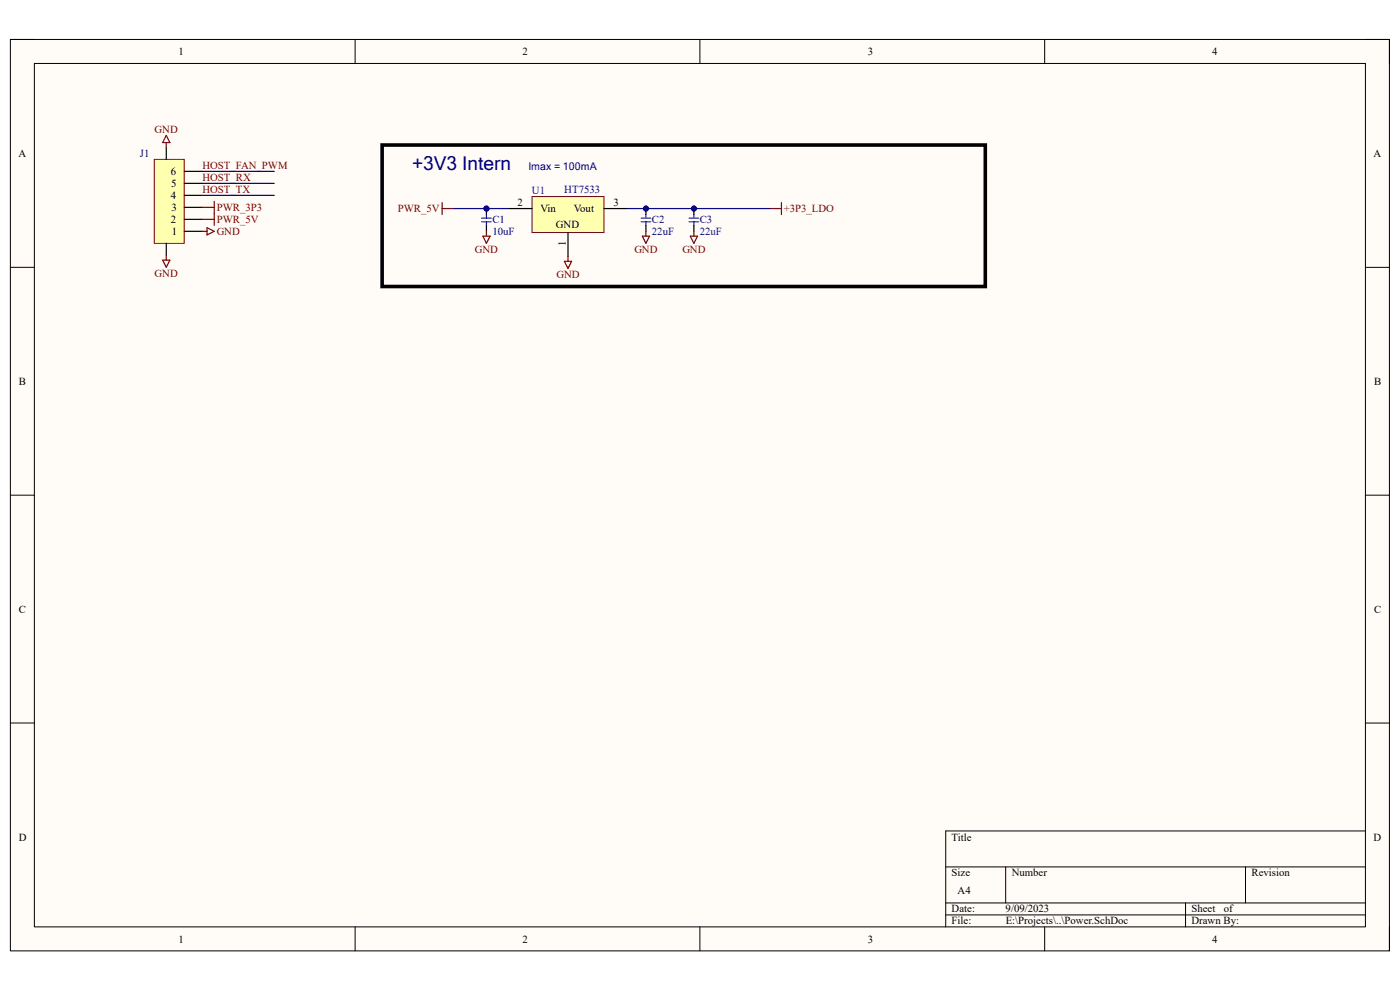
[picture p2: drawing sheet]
<svg xmlns="http://www.w3.org/2000/svg" width="297mm" height="210mm" viewBox="0 0 297 210" stroke-linecap="round" stroke-linejoin="round" font-family="sans-serif">
<path d="M2.2 8.4h292.6v193.3h-292.6z" fill-rule="evenodd" fill="#fffcf8"/>
<path d="M2.2 8.4h292.6v193.3h-292.6z" fill="none" stroke="#000" stroke-width=".21"/>
<path d="M7.3 13.5h282.4v183.1h-282.4z" fill-rule="evenodd" fill="#fffcf8"/>
<g fill="none" stroke="#000" stroke-width=".21">
<path d="M2.2 8.4h5.1M7.3 13.5h282.4v183.1h-282.4zM75.3 8.4v5.1M148.5 8.4v5.1M221.6 8.4v5.1M289.7 8.4h5.1v5.1M2.2 56.7h5.1M289.7 56.7h5.1M2.2 105h5.1M289.7 105.1h5.1M2.2 153.4h5.1M289.7 153.4h5.1"/>
<path d="M289.7 176.3h-89.1v20.3M75.3 196.6v5.1M148.5 196.6v5.1M200.6 183.9h89.1M200.6 191.5h89.1M200.6 194.1h89.1M213.4 183.9v7.6M221.6 196.6v5.1M251.5 191.5v5.1M264.2 183.9v7.6M294.8 196.6v5.1"/>
</g>
<path d="M32.7 33.8h6.4v17.8h-6.4z" fill-rule="evenodd" fill="#ffffb0"/>
<path d="M32.7 33.8h6.4v17.8h-6.4z" fill="none" stroke="#800000" stroke-width=".21"/>
<path d="M35.3 31.3v2.5M39.1 38.9h3.8M39.1 36.4h3.8M35.3 51.6v2.6M39.1 49.1h3.8M39.1 46.5h3.8M39.1 44h3.8M39.1 41.4h3.8" fill="none" stroke="#000" stroke-width=".25"/>
<path d="M35.3 30.2v1.1M35.3 28.7l.7 1.5h-1.5zM34.5 55.2h1.5l-.7 1.5zM35.3 54.2v1M42.9 49.1h1M43.9 48.3l1.6 .8-1.6 .7z" fill="none" stroke="#800000" stroke-width=".25"/>
<path d="M112.9 41.7h15.2v7.6h-15.2z" fill-rule="evenodd" fill="#ffffb0"/>
<path d="M112.9 41.7h15.2v7.6h-15.2z" fill="none" stroke="#800000" stroke-width=".21"/>
<path d="M107.8 44.2h5.1M120.5 49.3v5.1M128.1 44.2h5.1" fill="none" stroke="#000" stroke-width=".25"/>
<path d="M81.1 30.8h127.9v30h-127.9z" fill="none" stroke="#000" stroke-width=".76"/>
<path d="M119.7 55.4h1.6l-.8 1.6zM120.5 54.4v1" fill="none" stroke="#800000" stroke-width=".25"/>
<circle cx="103.2" cy="44.2" r=".51" fill="#000080"/>
<circle cx="103.2" cy="44.2" r=".51" fill="none" stroke="#000080" stroke-width=".21"/>
<path d="M103.2 44.2v1.3M103.2 47.8v1.3" fill="none" stroke="#000" stroke-width=".25"/>
<circle cx="103.2" cy="44.2" r=".51" fill="#000080"/>
<circle cx="103.2" cy="44.2" r=".51" fill="none" stroke="#000080" stroke-width=".21"/>
<path d="M102.2 46.3h2M102.2 47h2M103.2 45.5v.8M103.2 47v.8" fill="none" stroke="#00f" stroke-width=".25"/>
<path d="M102.4 50.1h1.6l-.8 1.5zM103.2 49.1v1" fill="none" stroke="#800000" stroke-width=".25"/>
<circle cx="137" cy="44.2" r=".51" fill="#000080"/>
<circle cx="137" cy="44.2" r=".51" fill="none" stroke="#000080" stroke-width=".21"/>
<path d="M137 44.2v1.3M137 47.8v1.3" fill="none" stroke="#000" stroke-width=".25"/>
<circle cx="137" cy="44.2" r=".51" fill="#000080"/>
<circle cx="137" cy="44.2" r=".51" fill="none" stroke="#000080" stroke-width=".21"/>
<path d="M136 46.3h2.1M136 47h2.1M137 45.5v.8M137 47v.8" fill="none" stroke="#00f" stroke-width=".25"/>
<path d="M136.3 50.1h1.5l-.8 1.5zM137 49.1v1" fill="none" stroke="#800000" stroke-width=".25"/>
<circle cx="147.2" cy="44.2" r=".51" fill="#000080"/>
<circle cx="147.2" cy="44.2" r=".51" fill="none" stroke="#000080" stroke-width=".21"/>
<path d="M147.2 44.2v1.3M147.2 47.8v1.3" fill="none" stroke="#000" stroke-width=".25"/>
<circle cx="147.2" cy="44.2" r=".51" fill="#000080"/>
<circle cx="147.2" cy="44.2" r=".51" fill="none" stroke="#000080" stroke-width=".21"/>
<path d="M146.2 46.3h2M146.2 47h2M147.2 45.5v.8M147.2 47v.8" fill="none" stroke="#00f" stroke-width=".25"/>
<path d="M42.9 44h2.6M42.9 46.5h2.6M45.5 42.7v5.1M93.8 44.2h2.5M93.8 43v2.5M146.4 50.1h1.6l-.8 1.5zM147.2 49.1v1M163.2 44.2h2.6M165.8 43v2.5" fill="none" stroke="#800000" stroke-width=".25"/>
<path d="M133.2 44.2h30" fill="none" stroke="#000080" stroke-width=".25"/>
<circle cx="137" cy="44.2" r=".51" fill="#000080"/>
<circle cx="137" cy="44.2" r=".51" fill="none" stroke="#000080" stroke-width=".21"/>
<circle cx="147.2" cy="44.2" r=".51" fill="#000080"/>
<circle cx="147.2" cy="44.2" r=".51" fill="none" stroke="#000080" stroke-width=".21"/>
<path d="M96.3 44.2h11.5" fill="none" stroke="#000080" stroke-width=".25"/>
<circle cx="103.2" cy="44.2" r=".51" fill="#000080"/>
<circle cx="103.2" cy="44.2" r=".51" fill="none" stroke="#000080" stroke-width=".21"/>
<path d="M42.9 38.9h15.3M42.9 36.4h15.3M42.9 41.4h15.3" fill="none" stroke="#000080" stroke-width=".25"/>
<text font-size="4.1" fill="#000080" x="87.4" y="36">+3V3 Intern</text>
<g font-size="2.3">
<text x="37.9" y="11.7">1</text>
<text x="110.9" y="11.7">2</text>
<text x="184.1" y="11.7">3</text>
<text x="257.1" y="11.7">4</text>
<text x="3.9" y="33.3">A</text>
<text x="291.4" y="33.3">A</text>
<text x="36.2" y="37.1">6</text>
<text x="36.3" y="39.7">5</text>
<text x="36.2" y="47.3">2</text>
<text x="36.2" y="42.2">4</text>
<text x="36.4" y="44.7">3</text>
<text x="109.8" y="43.7">2</text>
<text x="114.6" y="45">Vin</text>
<text x="121.8" y="45">Vout</text>
<text x="130.2" y="43.7">3</text>
<text x="36.4" y="49.8">1</text>
<text x="117.9" y="48.3">GND</text>
<text x="120" y="52.2" transform="rotate(-90 120 52.2)">1</text>
<text x="4" y="81.6">B</text>
<text x="291.5" y="81.6">B</text>
<text x="4" y="130">C</text>
<text x="291.5" y="130">C</text>
<text x="4" y="178.3">D</text>
<text x="201.9" y="178.3">Title</text>
<text x="291.4" y="178.3">D</text>
<text x="201.9" y="185.9">Size</text>
<text x="214.6" y="185.9">Number</text>
<text x="265.5" y="185.9">Revision</text>
<text x="203.2" y="189.7">A4</text>
<text x="201.9" y="193.5">Date:</text>
<text x="201.9" y="196.1">File:</text>
<text x="213.3" y="193.5">9/09/2023</text>
<text x="213.4" y="196.1">E:\Projects\..\Power.SchDoc</text>
<text x="252.8" y="196.1">Drawn By:</text>
<text x="252.8" y="193.5">Sheet</text>
<text x="259.6" y="193.5">of</text>
<text x="37.9" y="199.9">1</text>
<text x="110.9" y="199.9">2</text>
<text x="184.1" y="199.9">3</text>
<text x="257.1" y="199.9">4</text>
</g>
<g font-size="2.3" fill="#800000">
<text x="32.8" y="28.2">GND</text>
<text x="42.9" y="35.9">HOST_FAN_PWM</text>
<text x="42.9" y="38.4">HOST_RX</text>
<text x="42.9" y="40.9">HOST_TX</text>
<text x="46" y="44.7">PWR_3P3</text>
<text x="46" y="47.3">PWR_5V</text>
<text x="84.4" y="45">PWR_5V</text>
<text x="166.3" y="45">+3P3_LDO</text>
<text x="46" y="49.8">GND</text>
<text x="100.8" y="53.6">GND</text>
<text x="134.6" y="53.6">GND</text>
<text x="144.8" y="53.6">GND</text>
<text x="32.8" y="58.7">GND</text>
<text x="118.1" y="59">GND</text>
</g>
<g font-size="2.3" fill="#000080">
<text x="29.7" y="33.3">J1</text>
<text x="112.9" y="41.2">U1</text>
<text x="119.7" y="40.9">HT7533</text>
<text x="104.5" y="47.3">C1</text>
<text x="138.3" y="47.3">C2</text>
<text x="148.5" y="47.3">C3</text>
<text x="104.5" y="49.8">10uF</text>
<text x="138.3" y="49.8">22uF</text>
<text x="148.5" y="49.8">22uF</text>
</g>
<text font-size="2.2" fill="#000080" x="112.1" y="36.1">Imax = 100mA</text>
</svg>
